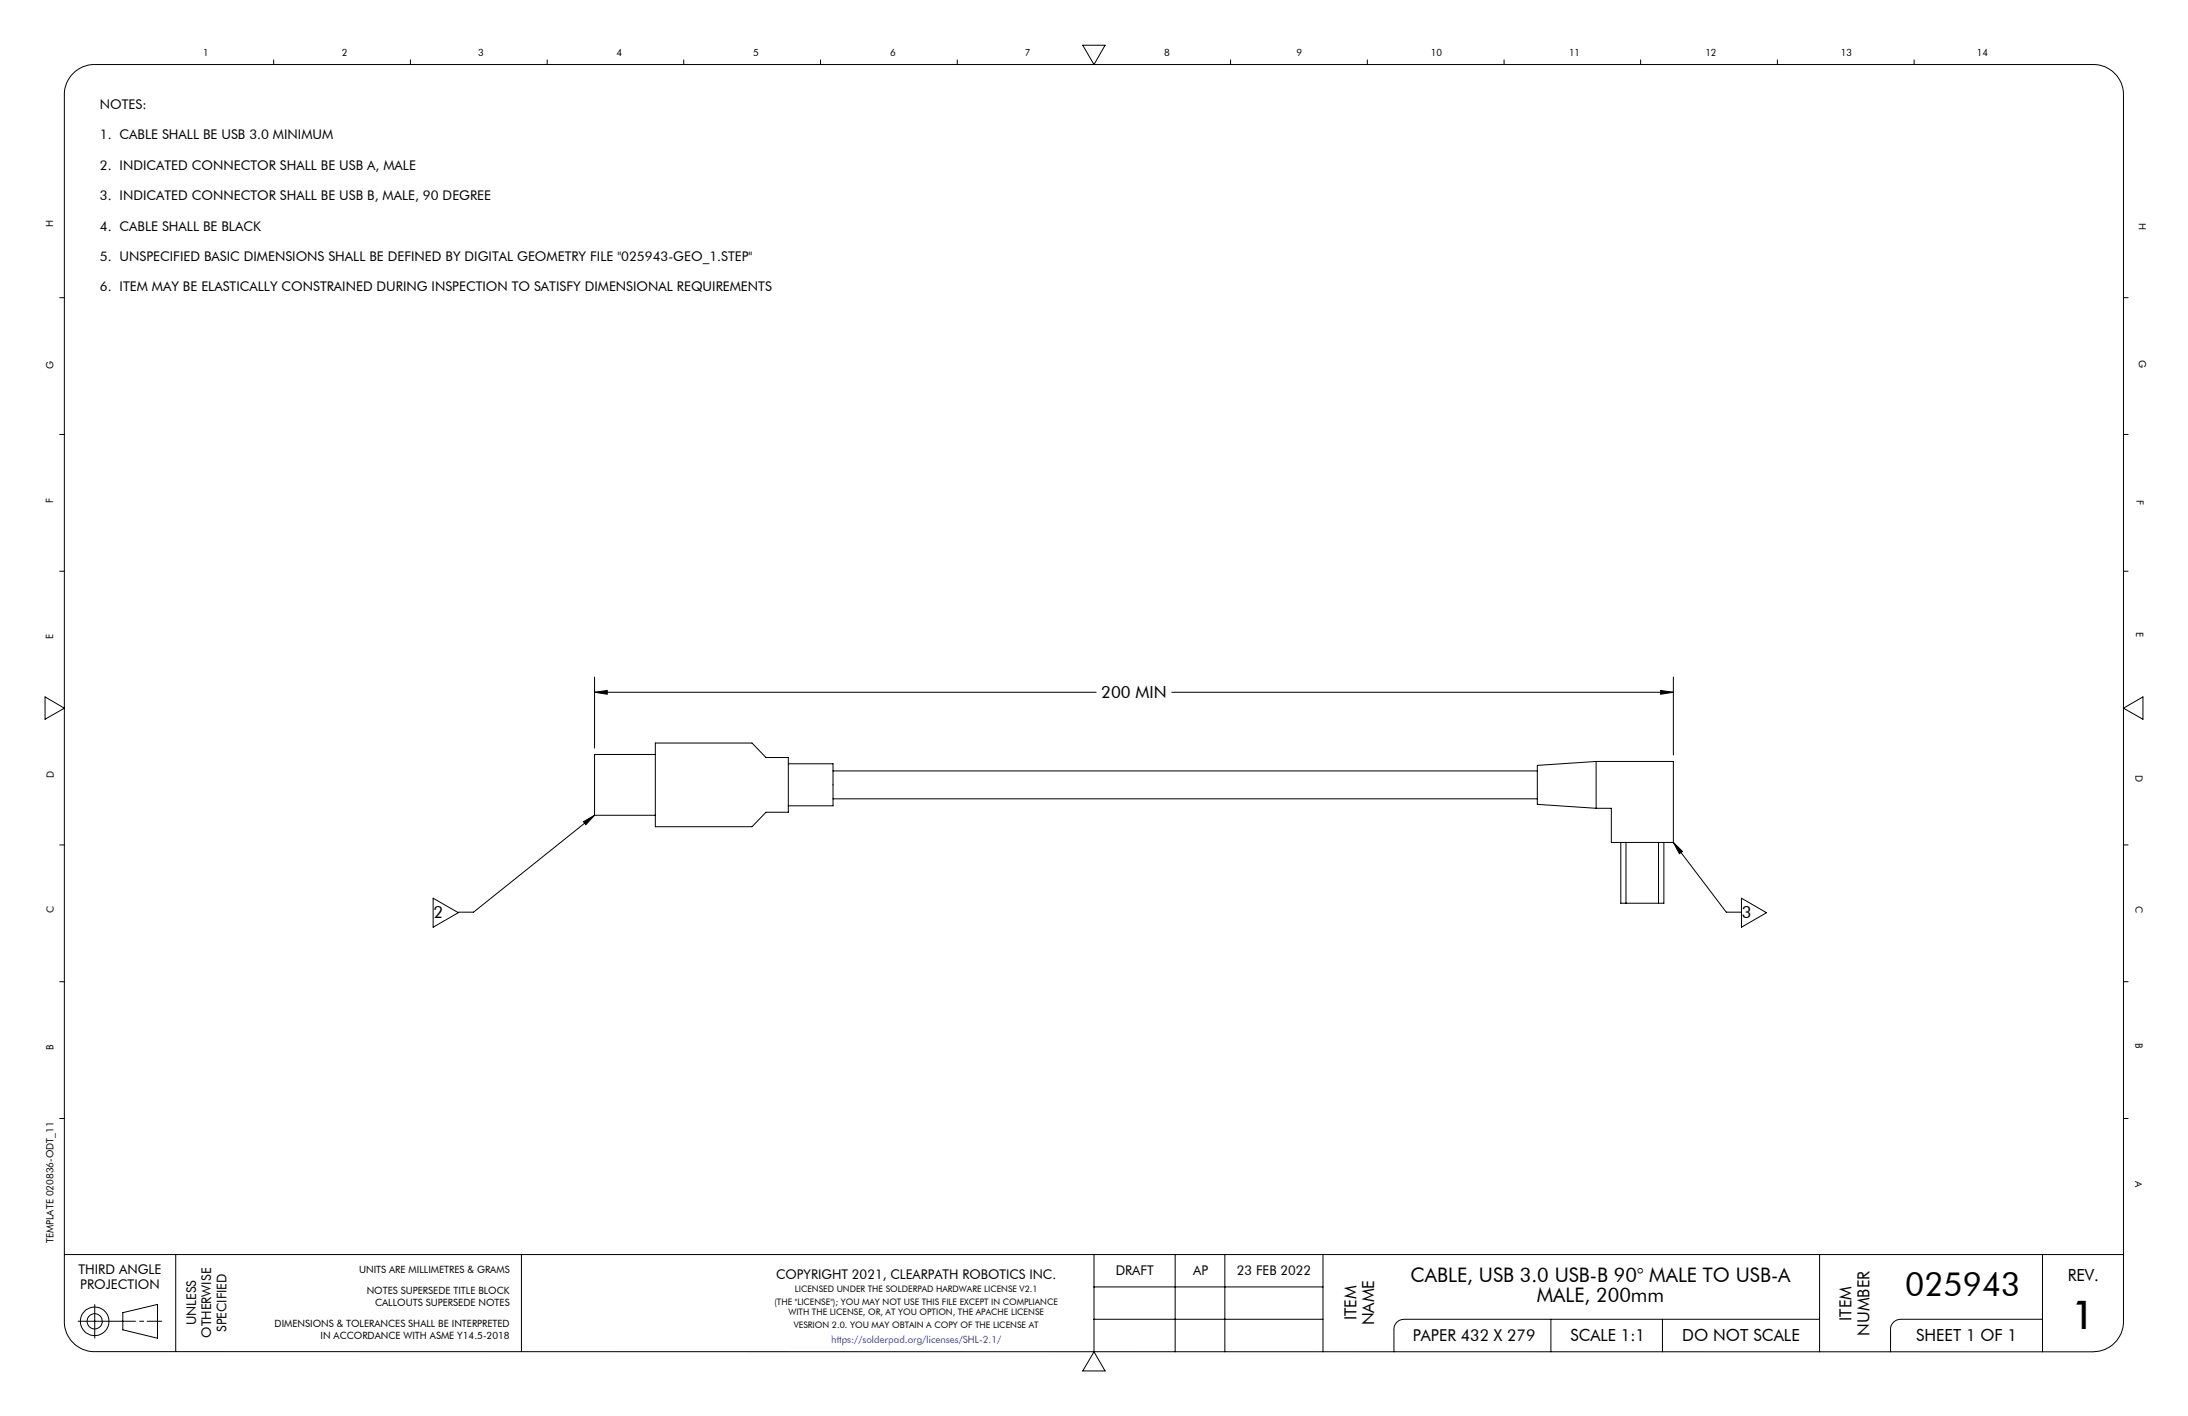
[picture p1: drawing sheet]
<svg xmlns="http://www.w3.org/2000/svg" width="432mm" height="279mm" viewBox="0 0 432 279" stroke-linecap="round" stroke-linejoin="round" font-family="sans-serif">
<g fill="none" stroke="#000" stroke-width=".2">
<path d="M14.3 14.6a5.7 5.7 0 0 1 4.4-1.9h394.4a6 6 0 0 1 6 6v242a6 6 0 0 1-6 6h-394.4a6 6 0 0 1-6-6v-242a5.9 5.9 0 0 1 1.6-4.1zM54 11.8v.9M81 11.8v.9M108 11.8v.9M134.9 11.8v.9M161.9 11.8v.9M188.9 11.8v.9M213.7 8.9h4.4l-2.2 3.8zM242.9 11.8v.9M269.8 11.8v.9M296.8 11.8v.9M323.8 11.8v.9"/>
<path d="M350.8 11.8v.9M377.8 11.8v.9M11.8 58.7h.9M419.1 58.7h.9M11.8 85.7h.9M419.1 85.7h.9M11.8 112.7h.9M419.1 112.7h.9M8.9 137.5l3.8 2.2-3.8 2.2zM117.3 136.6l2.5-.4v.8zM117.3 133.6v14M117.3 136.6h99"/>
<path d="M231.2 136.6h99M327.7 136.2l2.5 .4-2.5 .4zM330.2 133.6v15.4M419.1 139.7l3.8-2.2v4.4zM129.3 148.9h-12v12M129.3 146.6h19.1l2.8 2.9h4.4v10.8h-4.4l-2.8 2.8h-19.1zM155.6 150.7h8.8v8.3h-8.8M164.4 157.6h139M164.4 152.1h139M315 150.2h15.2v16M315 159.5h3v6.7h12.2M315 150.2v9.3"/>
<path d="M315 150.2l-11.6 .8v7.7l11.6 .8M11.8 166.7h.9M85.5 177.2l5 2.9-5 2.9zM115.1 162.1l2.2-1.2-1.7 1.8zM117.3 160.9l-23.8 19.1h-3M117.3 160.9h12M319.9 166.2v12h8.5v-12M320.9 166.2v12M327.3 166.2v12M330.2 166.2l1.8 1.8-.6 .5zM330.2 166.2l10.5 13.8h3M343.7 177.2l4.9 2.9-4.9 2.9z"/>
<path d="M419.1 166.7h.9M11.8 193.7h.9M419.1 193.7h.9M11.8 220.7h.9M419.1 220.7h.9M12.7 247.5h406.4M18.7 257.4v6.6M24.2 259l6.9-1.6v6.7l-6.9-1.7zM34.7 247.5v19.2M102.9 247.5v19.2M215.9 247.5v19.2M215.9 253.9h45.2"/>
<path d="M231.9 247.5v19.2M241.7 247.5v19.2M261.1 247.5v19.2M359.1 247.5v19.2M403.1 247.5v19.2M15.4 260.7h11.3M27.6 260.7h.8M29 260.7h2.9M215.9 260.3h45.2M215.9 266.7l2.2 3.8h-4.4zM306.1 260.3v6.4M328.1 260.3v6.4"/>
<path d="M359.1 260.3h-82a1.98 1.98 0 0 0-2 2v4.4M403.1 260.3h-28a1.98 1.98 0 0 0-2 2v4.4"/>
<circle cx="18.7" cy="260.7" r="1.5"/>
<circle cx="18.7" cy="260.7" r="2.82"/>
</g>
<g fill="#000">
<path d="M327.7 136.2l2.5 .4-2.5 .4zM117.3 136.6l2.5-.4v.8z"/>
<path d="M115.1 162.1l2.2-1.2-1.7 1.8zM330.2 166.2l1.8 1.8-.6 .5z"/>
</g>
<text font-size="7.9" x="408.9" y="262.3">1</text>
<text font-size="6.6" x="376" y="255.8">025943</text>
<g font-size="3.9">
<text x="278.4" y="253">CABLE, USB 3.0 USB-B 90° MALE TO USB-A</text>
<text x="303.3" y="257">MALE, 200mm</text>
</g>
<g font-size="3.3">
<text x="217.3" y="137.8">200 MIN</text>
<text x="85.5" y="181.1">2</text>
<text x="343.7" y="181.1">3</text>
<text x="408.1" y="252.7">REV.</text>
<text x="267.7" y="260.5" transform="rotate(-90 267.7 260.5)">ITEM</text>
<text x="271.2" y="261.5" transform="rotate(-90 271.2 261.5)">NAME</text>
<text x="365.4" y="260.6" transform="rotate(-90 365.4 260.6)">ITEM</text>
<text x="368.9" y="263.5" transform="rotate(-90 368.9 263.5)">NUMBER</text>
<text x="309.9" y="264.6">SCALE 1:1</text>
<text x="332" y="264.6">DO NOT SCALE</text>
<text x="378.2" y="264.6">SHEET 1 OF 1</text>
</g>
<text font-size="3.2" x="278.8" y="264.6">PAPER 432 X 279</text>
<g font-size="2.6">
<text x="19.7" y="21.5">NOTES:</text>
<text x="19.7" y="27.5">1. CABLE SHALL BE USB 3.0 MINIMUM</text>
<text x="19.7" y="33.5">2. INDICATED CONNECTOR SHALL BE USB A, MALE</text>
<text x="19.7" y="39.5">3. INDICATED CONNECTOR SHALL BE USB B, MALE, 90 DEGREE</text>
<text x="19.7" y="45.5">4. CABLE SHALL BE BLACK</text>
<text x="19.7" y="51.5">5. UNSPECIFIED BASIC DIMENSIONS SHALL BE DEFINED BY DIGITAL GEOMETRY FILE &quot;025943-GEO_1.STEP&quot;</text>
<text x="19.7" y="57.5">6. ITEM MAY BE ELASTICALLY CONSTRAINED DURING INSPECTION TO SATISFY DIMENSIONAL REQUIREMENTS</text>
<text x="15.5" y="251.4">THIRD ANGLE</text>
<text x="220.2" y="251.5">DRAFT</text>
<text x="235.5" y="251.5">AP</text>
<text x="244.1" y="251.5">23 FEB 2022</text>
<text x="15.8" y="254.4">PROJECTION</text>
<text x="153.2" y="252.3">COPYRIGHT 2021, CLEARPATH ROBOTICS INC.</text>
<text x="38.7" y="261.5" transform="rotate(-90 38.7 261.5)">UNLESS</text>
<text x="41.7" y="264" transform="rotate(-90 41.7 264)">OTHERWISE</text>
<text x="44.7" y="262.8" transform="rotate(-90 44.7 262.8)">SPECIFIED</text>
</g>
<g font-size="2">
<text x="40.1" y="11">1</text>
<text x="67.5" y="11">2</text>
<text x="94.3" y="11">3</text>
<text x="121.7" y="11">4</text>
<text x="148.6" y="11">5</text>
<text x="175.7" y="11">6</text>
<text x="202.3" y="11">7</text>
<text x="229.7" y="11">8</text>
<text x="255.9" y="11">9</text>
<text x="282.4" y="11">10</text>
<text x="309.7" y="11">11</text>
<text x="336.6" y="11">12</text>
<text x="363.3" y="11">13</text>
<text x="390.1" y="11">14</text>
<text x="10.5" y="44.9" transform="rotate(-90 10.5 44.9)">H</text>
<text x="422.1" y="44.1" transform="rotate(90 422.1 44.1)">H</text>
<text x="422.1" y="71.1" transform="rotate(90 422.1 71.1)">G</text>
<text x="10.6" y="72.9" transform="rotate(-90 10.6 72.9)">G</text>
<text x="10.5" y="99.3" transform="rotate(-90 10.5 99.3)">F</text>
<text x="421.6" y="98.7" transform="rotate(90 421.6 98.7)">F</text>
<text x="421.6" y="124.6" transform="rotate(90 421.6 124.6)">E</text>
<text x="10.5" y="126.1" transform="rotate(-90 10.5 126.1)">E</text>
<text x="10.7" y="153.5" transform="rotate(-90 10.7 153.5)">D</text>
<text x="421.4" y="153" transform="rotate(90 421.4 153)">D</text>
<text x="421.4" y="178.8" transform="rotate(90 421.4 178.8)">C</text>
<text x="10.6" y="180.2" transform="rotate(-90 10.6 180.2)">C</text>
<text x="10.6" y="207.2" transform="rotate(-90 10.6 207.2)">B</text>
<text x="421.4" y="205.8" transform="rotate(90 421.4 205.8)">B</text>
<text x="421.4" y="233.1" transform="rotate(90 421.4 233.1)">A</text>
<text x="10.5" y="245.3" transform="rotate(-90 10.5 245.3)">TEMPLATE 020836-ODT_11</text>
<text x="70.9" y="251.2">UNITS ARE MILLIMETRES &amp; GRAMS</text>
<text x="72.4" y="255.2">NOTES SUPERSEDE TITLE BLOCK</text>
<text x="74" y="257.7">CALLOUTS SUPERSEDE NOTES</text>
<text x="54.2" y="261.7">DIMENSIONS &amp; TOLERANCES SHALL BE INTERPRETED</text>
<text x="63.3" y="264.2">IN ACCORDANCE WITH ASME Y14.5-2018</text>
</g>
<text font-size="2" fill="#00f" x="164" y="264.9">https://solderpad.org/licenses/SHL-2.1/</text>
<g font-size="1.8">
<text x="152.8" y="257.4">(THE &quot;LICENSE&quot;); YOU MAY NOT USE THIS FILE EXCEPT IN COMPLIANCE</text>
<text x="156.9" y="255">LICENSED UNDER THE SOLDERPAD HARDWARE LICENSE V2.1</text>
<text x="155.6" y="259.5">WITH THE LICENSE, OR, AT YOU OPTION, THE APACHE LICENSE</text>
<text x="156.7" y="262">VESRION 2.0. YOU MAY OBTAIN A COPY OF THE LICENSE AT</text>
</g>
</svg>
